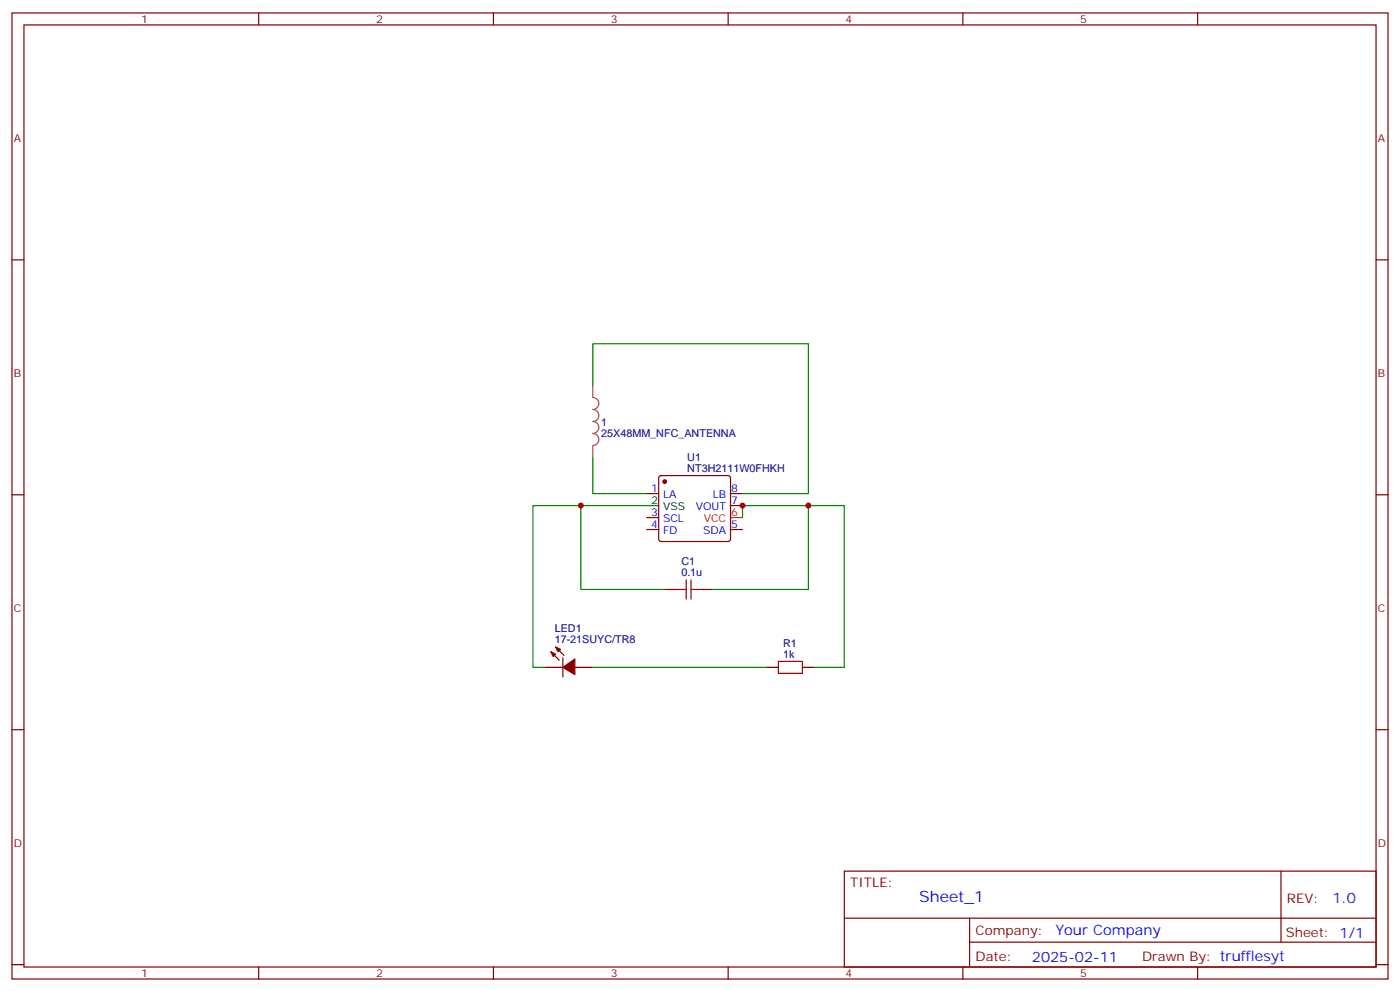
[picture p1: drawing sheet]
<svg xmlns="http://www.w3.org/2000/svg" width="412mm" height="292mm" viewBox="0 0 412 292" stroke-linecap="round" stroke-linejoin="round" font-family="sans-serif">
<g fill="none" stroke="#870000" stroke-width=".35">
<path d="M3.5 3.8h405.4v284.3h-405.4zM7.1 7.3h398.2v277.3h-398.2zM76.2 3.8v3.5M145.3 3.8v3.5M214.5 3.8v3.5M283.6 3.8v3.5M352.8 3.8v3.5M3.5 76.5h3.6M405.3 76.5h3.6M3.5 145.6h3.6M190.5 145.3h3.5M190.5 155.9h3.5"/>
<path d="M190.5 152.3h3.5M194.3 140.2l.4-.2h19.8l.5 .2 .2 .5v18l-.2 .5-.5 .2h-19.8l-.5-.2-.2-.5v-18zM215.2 145.3h3.5M215.2 148.8h3.5M215.2 155.9h3.5M405.3 145.6h3.6M195.8 173.5h3.5M206.4 173.5h3.5M160.5 196.4h5.3M162.3 191.8l2.4 2.5M163.7 190.4l2.5 2.5M165.8 193.6v5.6"/>
<path d="M169.3 196.4h5.3M225.8 196.4h3.5M236.4 196.4h3.5M3.5 214.8h3.6M405.3 214.8h3.6M248.7 256.4h156.6v28.2h-156.6zM377.3 256.4v20.9M248.7 270.2h156.5M285.6 277.3h119.6M285.6 270.2v14.2M3.5 283.9h3.6M76.2 284.6v3.5"/>
<path d="M145.3 284.6v3.5M214.5 284.6v3.5M283.6 284.6v3.5M352.8 284.6v3.5M405.3 283.9h3.6"/>
</g>
<path d="M215.2 152.3h3.5" fill="none" stroke="#f00" stroke-width=".35"/>
<path d="M190.5 148.8h3.5" fill="none" stroke="#000" stroke-width=".35"/>
<g fill="#870000" stroke="#870000" stroke-width=".35">
<path d="M162.3 191.8l1.4 .7-.7 .8z"/>
<path d="M163.7 190.4l1.4 .7-.7 .7z"/>
<path d="M165.8 196.4l3.5-2.4v4.5z"/>
<circle cx="195.8" cy="141.7" r=".53"/>
</g>
<path d="M199.3 173.5h2.8M202.1 170.7v5.6M203.6 173.5h2.8M203.6 170.7v5.6M229.3 194.7h7.1v3.5h-7.1z" fill="none" stroke="#a10000" stroke-width=".35"/>
<path d="M174.6 113.5v3.5a1.76 1.76 0 0 1 1.8 1.8 1.76 1.76 0 0 1-1.8 1.7 1.76 1.76 0 0 1 1.8 1.8 1.76 1.76 0 0 1-1.8 1.8 1.76 1.76 0 0 1 1.8 1.7 1.76 1.76 0 0 1-1.8 1.8 1.76 1.76 0 0 1 1.8 1.7 1.76 1.76 0 0 1-1.8 1.8M174.6 131.2v3.5" fill="none" stroke="#a64a4a" stroke-width=".35"/>
<path d="M174.6 113.5v-12.3h63.5v44.1h-19.4M174.6 134.7v10.6h15.9M171.1 148.8h-14.1v47.6h3.5M190.5 148.8h-19.4v24.7h24.7M218.7 152.3v-3.5h19.4v24.7h-28.2M238.1 148.8h10.6v47.6h-8.8M174.6 196.4h51.2" fill="none" stroke="#008700" stroke-width=".35"/>
<g fill="#c00">
<circle cx="218.7" cy="148.8" r=".88"/>
<circle cx="238.1" cy="148.8" r=".88"/>
<circle cx="171.1" cy="148.8" r=".88"/>
</g>
<text font-size="4.6" fill="#00f" x="270.8" y="265.4">Sheet_1</text>
<g font-size="4.2" fill="#00f">
<text x="392.5" y="265.7">1.0</text>
<text x="310.9" y="275.2">Your Company</text>
<text x="304" y="283">2025-02-11</text>
</g>
<g font-size="3.9" fill="#800">
<text x="250.5" y="261">TITLE:</text>
<text x="379.1" y="265.7">REV:</text>
<text x="287.4" y="275.2">Company:</text>
<text x="378.7" y="275.8">Sheet: 1/1</text>
<text x="287.4" y="282.9">Date:</text>
<text x="336.4" y="282.9">Drawn By: trufflesyt</text>
</g>
<g font-size="3.2" fill="#800">
<text x="41.6" y="6.8">1</text>
<text x="110.8" y="6.8">2</text>
<text x="179.9" y="6.8">3</text>
<text x="249.1" y="6.8">4</text>
<text x="318.2" y="6.8">5</text>
<text x="4.1" y="41.9">A</text>
<text x="405.9" y="41.9">A</text>
<text x="4.1" y="111.1">B</text>
<text x="405.9" y="111.1">B</text>
<text x="4.1" y="180.2">C</text>
<text x="405.9" y="180.2">C</text>
<text x="4.1" y="249.3">D</text>
<text x="405.9" y="249.3">D</text>
<text x="41.6" y="287.6">1</text>
<text x="110.8" y="287.6">2</text>
<text x="179.9" y="287.6">3</text>
<text x="249.1" y="287.6">4</text>
<text x="318.2" y="287.6">5</text>
</g>
<g font-size="3.2" fill="#000080">
<text x="177.1" y="125.3">1</text>
<text x="177.1" y="128.5">25X48MM_NFC_ANTENNA</text>
<text x="202.5" y="135.7">U1</text>
<text x="202.5" y="138.9">NT3H2111W0FHKH</text>
<text x="200.7" y="166.4">C1</text>
<text x="200.7" y="169.6">0.1u</text>
<text x="163.4" y="189.4">17-21SUYC/TR8</text>
<text x="163.4" y="186.1">LED1</text>
<text x="230.7" y="190.4">R1</text>
<text x="230.7" y="193.6">1k</text>
</g>
<g font-size="3.2">
<text x="191.8" y="148.4">2</text>
<text x="195.3" y="150.2">VSS</text>
</g>
<g font-size="3.2" fill="#00f">
<text x="191.8" y="144.9">1</text>
<text x="195.3" y="146.7">LA</text>
<text x="209.9" y="146.7">LB</text>
<text x="215.4" y="144.9">8</text>
<text x="215.4" y="148.4">7</text>
<text x="191.8" y="155.5">4</text>
<text x="191.8" y="152">3</text>
<text x="195.3" y="153.7">SCL</text>
<text x="204.9" y="150.2">VOUT</text>
<text x="215.4" y="155.5">5</text>
<text x="195.3" y="157.3">FD</text>
<text x="207.1" y="157.3">SDA</text>
</g>
<g font-size="3.2" fill="#f00">
<text x="207.3" y="153.7">VCC</text>
<text x="215.4" y="152">6</text>
</g>
</svg>
